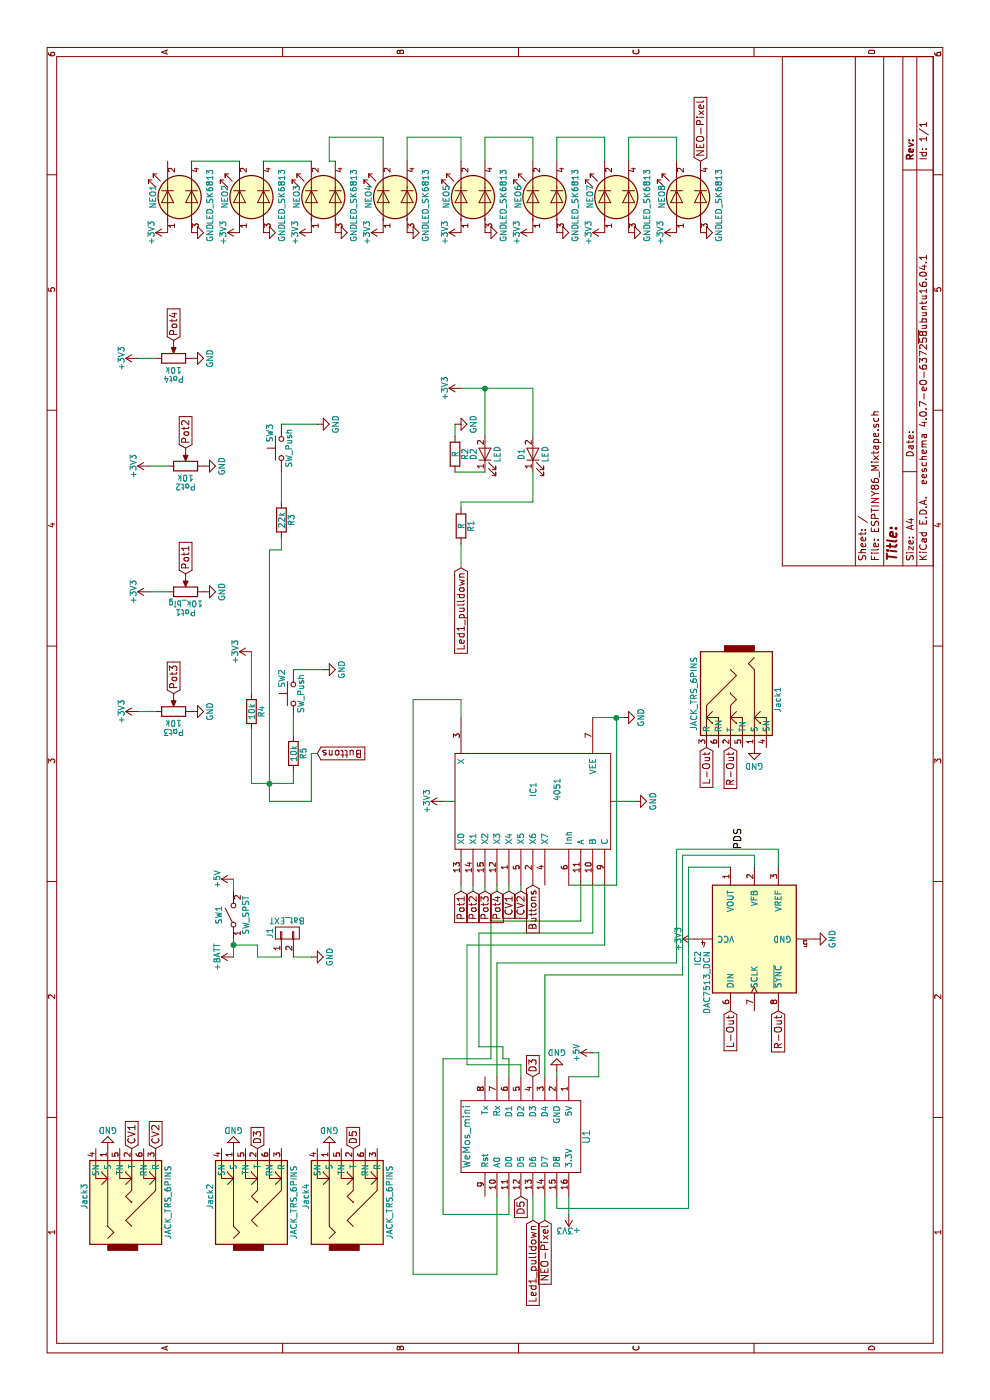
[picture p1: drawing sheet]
EESchema Schematic File Version 2
LIBS:power
LIBS:device
LIBS:transistors
LIBS:conn
LIBS:linear
LIBS:regul
LIBS:74xx
LIBS:cmos4000
LIBS:adc-dac
LIBS:memory
LIBS:xilinx
LIBS:microcontrollers
LIBS:dsp
LIBS:microchip
LIBS:analog_switches
LIBS:motorola
LIBS:texas
LIBS:intel
LIBS:audio
LIBS:interface
LIBS:digital-audio
LIBS:philips
LIBS:display
LIBS:cypress
LIBS:siliconi
LIBS:opto
LIBS:atmel
LIBS:contrib
LIBS:valves
LIBS:switches
EELAYER 25 0
EELAYER END
$Descr A4 11693 8268
encoding utf-8
Sheet 1 1
Title ""
Date ""
Rev ""
Comp ""
Comment1 ""
Comment2 ""
Comment3 ""
Comment4 ""
$EndDescr
$Comp
L JACK_TRS_6PINS Jack1
U 1 1
P 5850 6100
F 0 "Jack1" H 5850 6500 50  0000 C CNN
F 1 "JACK_TRS_6PINS" H 5800 5800 50  0000 C CNN
F 2 "8Bit_ESPTINY86-Mixtape:AUDIO-Jack_3.5mm_5Pin" H 5950 5950 50  0001 C CNN
F 3 "" H 5950 5950 50  0001 C CNN
	1    5850 6100
	-1   0    0    1   
$EndComp
$Comp
L 4051 IC1
U 1 1
P 5000 4450
F 0 "IC1" H 5100 4450 50  0000 C CNN
F 1 "4051" H 5100 4250 50  0000 C CNN
F 2 "8Bit_ESPTINY86-Mixtape:4xxx_SOIC-16W_Pitch1.27mm" H 5000 4450 60  0001 C CNN
F 3 "" H 5000 4450 60  0001 C CNN
	1    5000 4450
	1    0    0    -1  
$EndComp
$Comp
L POT Pot1
U 1 1
P 6750 1550
F 0 "Pot1" V 6575 1550 50  0000 C CNN
F 1 "10k_big" V 6650 1550 50  0000 C CNN
F 2 "8Bit_ESPTINY86-Mixtape:Potentiometer_Piher_T16L_Single_Horizontal_MountLS" H 6750 1550 50  0001 C CNN
F 3 "" H 6750 1550 50  0001 C CNN
	1    6750 1550
	1    0    0    -1  
$EndComp
$Comp
L POT Pot2
U 1 1
P 7800 1550
F 0 "Pot2" V 7625 1550 50  0000 C CNN
F 1 "10k" V 7700 1550 50  0000 C CNN
F 2 "8Bit_ESPTINY86-Mixtape:Potentiometer_Piher_T16L_Single_Horizontal_MountLS" H 7800 1550 50  0001 C CNN
F 3 "" H 7800 1550 50  0001 C CNN
	1    7800 1550
	1    0    0    -1  
$EndComp
$Comp
L POT Pot3
U 1 1
P 5750 1450
F 0 "Pot3" V 5575 1450 50  0000 C CNN
F 1 "10k" V 5650 1450 50  0000 C CNN
F 2 "8Bit_ESPTINY86-Mixtape:Potentiometer_wheel" H 5750 1450 50  0001 C CNN
F 3 "" H 5750 1450 50  0001 C CNN
	1    5750 1450
	1    0    0    -1  
$EndComp
$Comp
L POT Pot4
U 1 1
P 8700 1450
F 0 "Pot4" V 8525 1450 50  0000 C CNN
F 1 "10k" V 8600 1450 50  0000 C CNN
F 2 "8Bit_ESPTINY86-Mixtape:Potentiometer_wheel" H 8700 1450 50  0001 C CNN
F 3 "" H 8700 1450 50  0001 C CNN
	1    8700 1450
	1    0    0    -1  
$EndComp
$Comp
L JACK_TRS_6PINS Jack2
U 1 1
P 1700 2150
F 0 "Jack2" H 1700 2550 50  0000 C CNN
F 1 "JACK_TRS_6PINS" H 1650 1850 50  0000 C CNN
F 2 "8BitMixtape_DIY-CAD:AUDIO-JACK-3.5mm_SMD" H 1800 2000 50  0001 C CNN
F 3 "" H 1800 2000 50  0001 C CNN
	1    1700 2150
	1    0    0    -1  
$EndComp
$Comp
L JACK_TRS_6PINS Jack3
U 1 1
P 1700 1100
F 0 "Jack3" H 1700 1500 50  0000 C CNN
F 1 "JACK_TRS_6PINS" H 1650 800 50  0000 C CNN
F 2 "8Bit_ESPTINY86-Mixtape:AUDIO-Jack_3.5mm_5Pin" H 1800 950 50  0001 C CNN
F 3 "" H 1800 950 50  0001 C CNN
	1    1700 1100
	1    0    0    -1  
$EndComp
$Comp
L DAC7513_DCN IC2
U 1 1
P 3850 6300
F 0 "IC2" H 3750 6775 50  0000 R CNN
F 1 "DAC7513_DCN" H 3750 6700 50  0000 R CNN
F 2 "Housings_SOIC:SOIC-8_3.9x4.9mm_Pitch1.27mm" H 3900 5900 50  0001 L CNN
F 3 "" H 3850 6300 50  0001 C CNN
	1    3850 6300
	1    0    0    -1  
$EndComp
$Comp
L SW_Push SW2
U 1 1
P 5900 2450
F 0 "SW2" H 5950 2550 50  0000 L CNN
F 1 "SW_Push" H 5900 2390 50  0000 C CNN
F 2 "8Bit_ESPTINY86-Mixtape:SW_PUSH-12mm_3D" H 5900 2650 50  0001 C CNN
F 3 "" H 5900 2650 50  0001 C CNN
	1    5900 2450
	1    0    0    -1  
$EndComp
$Comp
L SW_Push SW3
U 1 1
P 7950 2350
F 0 "SW3" H 8000 2450 50  0000 L CNN
F 1 "SW_Push" H 7950 2290 50  0000 C CNN
F 2 "8Bit_ESPTINY86-Mixtape:SW_PUSH-12mm_3D" H 7950 2550 50  0001 C CNN
F 3 "" H 7950 2550 50  0001 C CNN
	1    7950 2350
	1    0    0    -1  
$EndComp
Text GLabel 4250 3850 0    60   Input ~ 0
Pot1
Text GLabel 4250 3950 0    60   Input ~ 0
Pot2
Text GLabel 4250 4050 0    60   Input ~ 0
Pot3
Text GLabel 4250 4150 0    60   Input ~ 0
Pot4
Text GLabel 4250 4250 0    60   Input ~ 0
CV1
Text GLabel 4250 4350 0    60   Input ~ 0
CV2
Text GLabel 1500 4450 0    60   Input ~ 0
Led1_pulldown
Text GLabel 6950 3850 0    60   Input ~ 0
Led1_pulldown
$Comp
L R R1
U 1 1
P 7300 3850
F 0 "R1" V 7380 3850 50  0000 C CNN
F 1 "R" V 7300 3850 50  0000 C CNN
F 2 "8BitMixtape_DIY-CAD:R_1206_Mixtape" V 7230 3850 50  0001 C CNN
F 3 "" H 7300 3850 50  0001 C CNN
	1    7300 3850
	0    1    1    0   
$EndComp
$Comp
L GND #PWR01
U 1 1
P 5700 5200
F 0 "#PWR01" H 5700 4950 50  0001 C CNN
F 1 "GND" H 5700 5050 50  0000 C CNN
F 2 "" H 5700 5200 50  0001 C CNN
F 3 "" H 5700 5200 50  0001 C CNN
	1    5700 5200
	1    0    0    -1  
$EndComp
$Comp
L +3V3 #PWR02
U 1 1
P 7800 1250
F 0 "#PWR02" H 7800 1100 50  0001 C CNN
F 1 "+3V3" H 7800 1390 50  0000 C CNN
F 2 "" H 7800 1250 50  0001 C CNN
F 3 "" H 7800 1250 50  0001 C CNN
	1    7800 1250
	1    0    0    -1  
$EndComp
$Comp
L +3V3 #PWR03
U 1 1
P 5750 1150
F 0 "#PWR03" H 5750 1000 50  0001 C CNN
F 1 "+3V3" H 5750 1290 50  0000 C CNN
F 2 "" H 5750 1150 50  0001 C CNN
F 3 "" H 5750 1150 50  0001 C CNN
	1    5750 1150
	1    0    0    -1  
$EndComp
$Comp
L +3V3 #PWR04
U 1 1
P 8700 1150
F 0 "#PWR04" H 8700 1000 50  0001 C CNN
F 1 "+3V3" H 8700 1290 50  0000 C CNN
F 2 "" H 8700 1150 50  0001 C CNN
F 3 "" H 8700 1150 50  0001 C CNN
	1    8700 1150
	1    0    0    -1  
$EndComp
$Comp
L +3V3 #PWR05
U 1 1
P 6250 2100
F 0 "#PWR05" H 6250 1950 50  0001 C CNN
F 1 "+3V3" H 6250 2240 50  0000 C CNN
F 2 "" H 6250 2100 50  0001 C CNN
F 3 "" H 6250 2100 50  0001 C CNN
	1    6250 2100
	1    0    0    -1  
$EndComp
$Comp
L GND #PWR06
U 1 1
P 7800 1700
F 0 "#PWR06" H 7800 1450 50  0001 C CNN
F 1 "GND" H 7800 1550 50  0000 C CNN
F 2 "" H 7800 1700 50  0001 C CNN
F 3 "" H 7800 1700 50  0001 C CNN
	1    7800 1700
	1    0    0    -1  
$EndComp
$Comp
L GND #PWR07
U 1 1
P 6750 1700
F 0 "#PWR07" H 6750 1450 50  0001 C CNN
F 1 "GND" H 6750 1550 50  0000 C CNN
F 2 "" H 6750 1700 50  0001 C CNN
F 3 "" H 6750 1700 50  0001 C CNN
	1    6750 1700
	1    0    0    -1  
$EndComp
$Comp
L GND #PWR08
U 1 1
P 8700 1600
F 0 "#PWR08" H 8700 1350 50  0001 C CNN
F 1 "GND" H 8700 1450 50  0000 C CNN
F 2 "" H 8700 1600 50  0001 C CNN
F 3 "" H 8700 1600 50  0001 C CNN
	1    8700 1600
	1    0    0    -1  
$EndComp
$Comp
L GND #PWR09
U 1 1
P 5750 1600
F 0 "#PWR09" H 5750 1350 50  0001 C CNN
F 1 "GND" H 5750 1450 50  0000 C CNN
F 2 "" H 5750 1600 50  0001 C CNN
F 3 "" H 5750 1600 50  0001 C CNN
	1    5750 1600
	1    0    0    -1  
$EndComp
Text GLabel 7950 1550 2    60   Input ~ 0
Pot2
Text GLabel 8850 1450 2    60   Input ~ 0
Pot4
Text GLabel 6900 1550 2    60   Input ~ 0
Pot1
Text GLabel 5900 1450 2    60   Input ~ 0
Pot3
$Comp
L +3V3 #PWR010
U 1 1
P 8450 3850
F 0 "#PWR010" H 8450 3700 50  0001 C CNN
F 1 "+3V3" H 8450 3990 50  0000 C CNN
F 2 "" H 8450 3850 50  0001 C CNN
F 3 "" H 8450 3850 50  0001 C CNN
	1    8450 3850
	1    0    0    -1  
$EndComp
Text GLabel 2100 1300 2    60   Input ~ 0
CV2
Text GLabel 2100 1100 2    60   Input ~ 0
CV1
$Comp
L GND #PWR011
U 1 1
P 2100 900
F 0 "#PWR011" H 2100 650 50  0001 C CNN
F 1 "GND" H 2100 750 50  0000 C CNN
F 2 "" H 2100 900 50  0001 C CNN
F 3 "" H 2100 900 50  0001 C CNN
	1    2100 900 
	0    -1   -1   0   
$EndComp
$Comp
L GND #PWR012
U 1 1
P 2100 1950
F 0 "#PWR012" H 2100 1700 50  0001 C CNN
F 1 "GND" H 2100 1800 50  0000 C CNN
F 2 "" H 2100 1950 50  0001 C CNN
F 3 "" H 2100 1950 50  0001 C CNN
	1    2100 1950
	0    -1   -1   0   
$EndComp
$Comp
L GND #PWR013
U 1 1
P 6100 2700
F 0 "#PWR013" H 6100 2450 50  0001 C CNN
F 1 "GND" H 6100 2550 50  0000 C CNN
F 2 "" H 6100 2700 50  0001 C CNN
F 3 "" H 6100 2700 50  0001 C CNN
	1    6100 2700
	1    0    0    -1  
$EndComp
$Comp
L GND #PWR014
U 1 1
P 8150 2650
F 0 "#PWR014" H 8150 2400 50  0001 C CNN
F 1 "GND" H 8150 2500 50  0000 C CNN
F 2 "" H 8150 2650 50  0001 C CNN
F 3 "" H 8150 2650 50  0001 C CNN
	1    8150 2650
	1    0    0    -1  
$EndComp
Text GLabel 4300 4450 0    60   Input ~ 0
Buttons
Text GLabel 5400 2650 3    60   Input ~ 0
Buttons
$Comp
L +3V3 #PWR015
U 1 1
P 5000 3700
F 0 "#PWR015" H 5000 3550 50  0001 C CNN
F 1 "+3V3" H 5000 3840 50  0000 C CNN
F 2 "" H 5000 3700 50  0001 C CNN
F 3 "" H 5000 3700 50  0001 C CNN
	1    5000 3700
	1    0    0    -1  
$EndComp
$Comp
L GND #PWR016
U 1 1
P 5000 5300
F 0 "#PWR016" H 5000 5050 50  0001 C CNN
F 1 "GND" H 5000 5150 50  0000 C CNN
F 2 "" H 5000 5300 50  0001 C CNN
F 3 "" H 5000 5300 50  0001 C CNN
	1    5000 5300
	1    0    0    -1  
$EndComp
$Comp
L +3V3 #PWR017
U 1 1
P 1550 4750
F 0 "#PWR017" H 1550 4600 50  0001 C CNN
F 1 "+3V3" H 1550 4890 50  0000 C CNN
F 2 "" H 1550 4750 50  0001 C CNN
F 3 "" H 1550 4750 50  0001 C CNN
	1    1550 4750
	0    -1   -1   0   
$EndComp
$Comp
L GND #PWR018
U 1 1
P 2750 4650
F 0 "#PWR018" H 2750 4400 50  0001 C CNN
F 1 "GND" H 2750 4500 50  0000 C CNN
F 2 "" H 2750 4650 50  0001 C CNN
F 3 "" H 2750 4650 50  0001 C CNN
	1    2750 4650
	0    -1   -1   0   
$EndComp
$Comp
L GND #PWR019
U 1 1
P 3850 6800
F 0 "#PWR019" H 3850 6550 50  0001 C CNN
F 1 "GND" H 3850 6650 50  0000 C CNN
F 2 "" H 3850 6800 50  0001 C CNN
F 3 "" H 3850 6800 50  0001 C CNN
	1    3850 6800
	1    0    0    -1  
$EndComp
$Comp
L +3V3 #PWR020
U 1 1
P 3850 5800
F 0 "#PWR020" H 3850 5650 50  0001 C CNN
F 1 "+3V3" H 3850 5940 50  0000 C CNN
F 2 "" H 3850 5800 50  0001 C CNN
F 3 "" H 3850 5800 50  0001 C CNN
	1    3850 5800
	1    0    0    -1  
$EndComp
Text GLabel 3250 6100 0    60   Input ~ 0
L-Out
Text GLabel 3250 6500 0    60   Input ~ 0
R-Out
Text GLabel 5450 5900 0    60   Input ~ 0
L-Out
Text GLabel 5450 6100 0    60   Input ~ 0
R-Out
$Comp
L GND #PWR021
U 1 1
P 5450 6300
F 0 "#PWR021" H 5450 6050 50  0001 C CNN
F 1 "GND" H 5450 6150 50  0000 C CNN
F 2 "" H 5450 6300 50  0001 C CNN
F 3 "" H 5450 6300 50  0001 C CNN
	1    5450 6300
	0    1    1    0   
$EndComp
Text Label 4600 6200 0    60   ~ 0
PDS
$Comp
L WeMos_mini U1
U 1 1
P 2200 4400
F 0 "U1" H 2200 4900 60  0000 C CNN
F 1 "WeMos_mini" H 2200 3900 60  0000 C CNN
F 2 "8Bit_ESPTINY86-Mixtape:WeMOS_ESP" H 2750 3700 60  0001 C CNN
F 3 "" H 2750 3700 60  0000 C CNN
	1    2200 4400
	-1   0    0    1   
$EndComp
$Comp
L SW_SPST SW1
U 1 1
P 4050 1950
F 0 "SW1" H 4050 2075 50  0000 C CNN
F 1 "SW_SPST" H 4050 1850 50  0000 C CNN
F 2 "8Bit_ESPTINY86-Mixtape:Push_SWITCH_hole" H 4050 1950 50  0001 C CNN
F 3 "" H 4050 1950 50  0001 C CNN
	1    4050 1950
	1    0    0    -1  
$EndComp
$Comp
L +BATT #PWR022
U 1 1
P 3700 1950
F 0 "#PWR022" H 3700 1800 50  0001 C CNN
F 1 "+BATT" H 3700 2090 50  0000 C CNN
F 2 "" H 3700 1950 50  0001 C CNN
F 3 "" H 3700 1950 50  0001 C CNN
	1    3700 1950
	1    0    0    -1  
$EndComp
Wire Wire Line
	4300 4850 4000 4850
Wire Wire Line
	4000 4850 4000 4100
Wire Wire Line
	4000 4100 2850 4100
Wire Wire Line
	4300 4950 3900 4950
Wire Wire Line
	3900 4950 3900 4000
Wire Wire Line
	3900 4000 2950 4000
Wire Wire Line
	4300 5050 3800 5050
Wire Wire Line
	3800 5050 3800 3900
Wire Wire Line
	3800 3900 2800 3900
Wire Wire Line
	4300 3850 4250 3850
Wire Wire Line
	4300 3950 4250 3950
Wire Wire Line
	4300 4050 4250 4050
Wire Wire Line
	4300 4150 4250 4150
Wire Wire Line
	4250 4250 4300 4250
Wire Wire Line
	4250 4350 4300 4350
Wire Wire Line
	7150 3850 6950 3850
Wire Wire Line
	5700 4950 5700 5200
Wire Wire Line
	4300 4750 4300 5150
Wire Wire Line
	4300 5150 5700 5150
Connection ~ 5700 5150
Wire Wire Line
	5700 3850 5850 3850
Wire Wire Line
	5850 3850 5850 3450
Wire Wire Line
	5850 3450 1050 3450
Wire Wire Line
	1050 3450 1050 4150
Wire Wire Line
	7800 1250 7800 1400
Wire Wire Line
	5750 1150 5750 1300
Wire Wire Line
	8700 1150 8700 1300
Wire Wire Line
	6750 1250 6750 1400
Wire Wire Line
	8450 3850 8450 4450
Wire Wire Line
	5000 3800 5000 3700
Wire Wire Line
	5000 5300 5000 5100
Wire Wire Line
	3650 4150 3650 5650
Wire Wire Line
	3650 5650 4600 5650
Wire Wire Line
	4600 5650 4600 6500
Wire Wire Line
	4600 6500 4450 6500
Wire Wire Line
	3550 5700 4550 5700
Wire Wire Line
	4550 5700 4550 6300
Wire Wire Line
	4550 6300 4450 6300
Wire Wire Line
	4450 5750 4450 6100
Wire Wire Line
	1600 5750 4450 5750
Wire Wire Line
	2850 4100 2850 3700
Wire Wire Line
	2850 3700 1550 3700
Wire Wire Line
	1550 3700 1550 4250
Wire Wire Line
	1550 4250 1700 4250
Wire Wire Line
	2950 4000 2950 4200
Wire Wire Line
	2950 4200 2850 4200
Wire Wire Line
	2850 4200 2850 4250
Wire Wire Line
	2850 4250 2700 4250
Wire Wire Line
	2800 3900 2800 4350
Wire Wire Line
	2800 4350 2700 4350
Wire Wire Line
	2700 4650 2750 4650
Wire Wire Line
	1700 4750 1550 4750
Wire Wire Line
	2700 4750 2700 5000
Wire Wire Line
	3700 1950 3850 1950
Wire Wire Line
	2700 4550 3550 4550
Wire Wire Line
	1500 4550 1700 4550
Wire Wire Line
	2700 4150 3650 4150
Wire Wire Line
	1600 5750 1600 4650
Wire Wire Line
	1600 4650 1700 4650
Wire Wire Line
	1050 4150 1700 4150
Wire Wire Line
	3550 4550 3550 5700
$Comp
L LED D1
U 1 1
P 7900 4450
F 0 "D1" H 7900 4550 50  0000 C CNN
F 1 "LED" H 7900 4350 50  0000 C CNN
F 2 "8Bit_ESPTINY86-Mixtape:TopLED_2835" H 7900 4450 50  0001 C CNN
F 3 "" H 7900 4450 50  0001 C CNN
	1    7900 4450
	1    0    0    -1  
$EndComp
Wire Wire Line
	8450 4450 8050 4450
Wire Wire Line
	7750 4450 7500 4450
Wire Wire Line
	7500 4450 7500 3850
Wire Wire Line
	7500 3850 7450 3850
Text GLabel 1500 4550 0    60   Input ~ 0
NEO-Pixel
Wire Wire Line
	1700 4450 1500 4450
$Comp
L LED D2
U 1 1
P 7900 4050
F 0 "D2" H 7900 4150 50  0000 C CNN
F 1 "LED" H 7900 3950 50  0000 C CNN
F 2 "8Bit_ESPTINY86-Mixtape:TopLED_2835" H 7900 4050 50  0001 C CNN
F 3 "" H 7900 4050 50  0001 C CNN
	1    7900 4050
	1    0    0    -1  
$EndComp
$Comp
L R R2
U 1 1
P 7900 3800
F 0 "R2" V 7980 3800 50  0000 C CNN
F 1 "R" V 7900 3800 50  0000 C CNN
F 2 "8BitMixtape_DIY-CAD:R_1206_Mixtape" V 7830 3800 50  0001 C CNN
F 3 "" H 7900 3800 50  0001 C CNN
	1    7900 3800
	0    1    1    0   
$EndComp
Wire Wire Line
	8050 4050 8450 4050
Connection ~ 8450 4050
Wire Wire Line
	7750 4050 7750 3800
$Comp
L GND #PWR023
U 1 1
P 8150 3800
F 0 "#PWR023" H 8150 3550 50  0001 C CNN
F 1 "GND" H 8150 3650 50  0000 C CNN
F 2 "" H 8150 3800 50  0001 C CNN
F 3 "" H 8150 3800 50  0001 C CNN
	1    8150 3800
	1    0    0    -1  
$EndComp
Wire Wire Line
	8150 3800 8050 3800
$Comp
L LED_Dual_ACAC NEO8
U 1 1
P 10050 5750
F 0 "NEO8" H 10050 5975 50  0000 C CNN
F 1 "LED_SK6813" H 10050 5500 50  0000 C CNN
F 2 "8BitMixtape_DIY-CAD:Mixtape_NEO_WS2812B" H 10080 5750 50  0001 C CNN
F 3 "" H 10080 5750 50  0001 C CNN
	1    10050 5750
	1    0    0    -1  
$EndComp
$Comp
L GND #PWR024
U 1 1
P 9750 5850
F 0 "#PWR024" H 9750 5600 50  0001 C CNN
F 1 "GND" H 9750 5700 50  0000 C CNN
F 2 "" H 9750 5850 50  0001 C CNN
F 3 "" H 9750 5850 50  0001 C CNN
	1    9750 5850
	1    0    0    -1  
$EndComp
Text GLabel 10350 5850 2    60   Input ~ 0
NEO-Pixel
$Comp
L +3V3 #PWR025
U 1 1
P 9750 5650
F 0 "#PWR025" H 9750 5500 50  0001 C CNN
F 1 "+3V3" H 9750 5790 50  0000 C CNN
F 2 "" H 9750 5650 50  0001 C CNN
F 3 "" H 9750 5650 50  0001 C CNN
	1    9750 5650
	1    0    0    -1  
$EndComp
$Comp
L LED_Dual_ACAC NEO7
U 1 1
P 10050 5150
F 0 "NEO7" H 10050 5375 50  0000 C CNN
F 1 "LED_SK6813" H 10050 4900 50  0000 C CNN
F 2 "8BitMixtape_DIY-CAD:Mixtape_NEO_WS2812B" H 10080 5150 50  0001 C CNN
F 3 "" H 10080 5150 50  0001 C CNN
	1    10050 5150
	1    0    0    -1  
$EndComp
$Comp
L GND #PWR026
U 1 1
P 9750 5250
F 0 "#PWR026" H 9750 5000 50  0001 C CNN
F 1 "GND" H 9750 5100 50  0000 C CNN
F 2 "" H 9750 5250 50  0001 C CNN
F 3 "" H 9750 5250 50  0001 C CNN
	1    9750 5250
	1    0    0    -1  
$EndComp
$Comp
L +3V3 #PWR027
U 1 1
P 9750 5050
F 0 "#PWR027" H 9750 4900 50  0001 C CNN
F 1 "+3V3" H 9750 5190 50  0000 C CNN
F 2 "" H 9750 5050 50  0001 C CNN
F 3 "" H 9750 5050 50  0001 C CNN
	1    9750 5050
	1    0    0    -1  
$EndComp
$Comp
L LED_Dual_ACAC NEO6
U 1 1
P 10050 4550
F 0 "NEO6" H 10050 4775 50  0000 C CNN
F 1 "LED_SK6813" H 10050 4300 50  0000 C CNN
F 2 "8BitMixtape_DIY-CAD:Mixtape_NEO_WS2812B" H 10080 4550 50  0001 C CNN
F 3 "" H 10080 4550 50  0001 C CNN
	1    10050 4550
	1    0    0    -1  
$EndComp
$Comp
L GND #PWR028
U 1 1
P 9750 4650
F 0 "#PWR028" H 9750 4400 50  0001 C CNN
F 1 "GND" H 9750 4500 50  0000 C CNN
F 2 "" H 9750 4650 50  0001 C CNN
F 3 "" H 9750 4650 50  0001 C CNN
	1    9750 4650
	1    0    0    -1  
$EndComp
$Comp
L +3V3 #PWR029
U 1 1
P 9750 4450
F 0 "#PWR029" H 9750 4300 50  0001 C CNN
F 1 "+3V3" H 9750 4590 50  0000 C CNN
F 2 "" H 9750 4450 50  0001 C CNN
F 3 "" H 9750 4450 50  0001 C CNN
	1    9750 4450
	1    0    0    -1  
$EndComp
$Comp
L LED_Dual_ACAC NEO5
U 1 1
P 10050 3950
F 0 "NEO5" H 10050 4175 50  0000 C CNN
F 1 "LED_SK6813" H 10050 3700 50  0000 C CNN
F 2 "8BitMixtape_DIY-CAD:Mixtape_NEO_WS2812B" H 10080 3950 50  0001 C CNN
F 3 "" H 10080 3950 50  0001 C CNN
	1    10050 3950
	1    0    0    -1  
$EndComp
$Comp
L GND #PWR030
U 1 1
P 9750 4050
F 0 "#PWR030" H 9750 3800 50  0001 C CNN
F 1 "GND" H 9750 3900 50  0000 C CNN
F 2 "" H 9750 4050 50  0001 C CNN
F 3 "" H 9750 4050 50  0001 C CNN
	1    9750 4050
	1    0    0    -1  
$EndComp
$Comp
L +3V3 #PWR031
U 1 1
P 9750 3850
F 0 "#PWR031" H 9750 3700 50  0001 C CNN
F 1 "+3V3" H 9750 3990 50  0000 C CNN
F 2 "" H 9750 3850 50  0001 C CNN
F 3 "" H 9750 3850 50  0001 C CNN
	1    9750 3850
	1    0    0    -1  
$EndComp
$Comp
L LED_Dual_ACAC NEO4
U 1 1
P 10050 3300
F 0 "NEO4" H 10050 3525 50  0000 C CNN
F 1 "LED_SK6813" H 10050 3050 50  0000 C CNN
F 2 "8BitMixtape_DIY-CAD:Mixtape_NEO_WS2812B" H 10080 3300 50  0001 C CNN
F 3 "" H 10080 3300 50  0001 C CNN
	1    10050 3300
	1    0    0    -1  
$EndComp
$Comp
L GND #PWR032
U 1 1
P 9750 3400
F 0 "#PWR032" H 9750 3150 50  0001 C CNN
F 1 "GND" H 9750 3250 50  0000 C CNN
F 2 "" H 9750 3400 50  0001 C CNN
F 3 "" H 9750 3400 50  0001 C CNN
	1    9750 3400
	1    0    0    -1  
$EndComp
$Comp
L +3V3 #PWR033
U 1 1
P 9750 3200
F 0 "#PWR033" H 9750 3050 50  0001 C CNN
F 1 "+3V3" H 9750 3340 50  0000 C CNN
F 2 "" H 9750 3200 50  0001 C CNN
F 3 "" H 9750 3200 50  0001 C CNN
	1    9750 3200
	1    0    0    -1  
$EndComp
$Comp
L LED_Dual_ACAC NEO3
U 1 1
P 10050 2700
F 0 "NEO3" H 10050 2925 50  0000 C CNN
F 1 "LED_SK6813" H 10050 2450 50  0000 C CNN
F 2 "8BitMixtape_DIY-CAD:Mixtape_NEO_WS2812B" H 10080 2700 50  0001 C CNN
F 3 "" H 10080 2700 50  0001 C CNN
	1    10050 2700
	1    0    0    -1  
$EndComp
$Comp
L GND #PWR034
U 1 1
P 9750 2800
F 0 "#PWR034" H 9750 2550 50  0001 C CNN
F 1 "GND" H 9750 2650 50  0000 C CNN
F 2 "" H 9750 2800 50  0001 C CNN
F 3 "" H 9750 2800 50  0001 C CNN
	1    9750 2800
	1    0    0    -1  
$EndComp
$Comp
L +3V3 #PWR035
U 1 1
P 9750 2600
F 0 "#PWR035" H 9750 2450 50  0001 C CNN
F 1 "+3V3" H 9750 2740 50  0000 C CNN
F 2 "" H 9750 2600 50  0001 C CNN
F 3 "" H 9750 2600 50  0001 C CNN
	1    9750 2600
	1    0    0    -1  
$EndComp
$Comp
L LED_Dual_ACAC NEO2
U 1 1
P 10050 2100
F 0 "NEO2" H 10050 2325 50  0000 C CNN
F 1 "LED_SK6813" H 10050 1850 50  0000 C CNN
F 2 "8BitMixtape_DIY-CAD:Mixtape_NEO_WS2812B" H 10080 2100 50  0001 C CNN
F 3 "" H 10080 2100 50  0001 C CNN
	1    10050 2100
	1    0    0    -1  
$EndComp
$Comp
L GND #PWR036
U 1 1
P 9750 2200
F 0 "#PWR036" H 9750 1950 50  0001 C CNN
F 1 "GND" H 9750 2050 50  0000 C CNN
F 2 "" H 9750 2200 50  0001 C CNN
F 3 "" H 9750 2200 50  0001 C CNN
	1    9750 2200
	1    0    0    -1  
$EndComp
$Comp
L +3V3 #PWR037
U 1 1
P 9750 2000
F 0 "#PWR037" H 9750 1850 50  0001 C CNN
F 1 "+3V3" H 9750 2140 50  0000 C CNN
F 2 "" H 9750 2000 50  0001 C CNN
F 3 "" H 9750 2000 50  0001 C CNN
	1    9750 2000
	1    0    0    -1  
$EndComp
$Comp
L LED_Dual_ACAC NEO1
U 1 1
P 10050 1500
F 0 "NEO1" H 10050 1725 50  0000 C CNN
F 1 "LED_SK6813" H 10050 1250 50  0000 C CNN
F 2 "8BitMixtape_DIY-CAD:Mixtape_NEO_WS2812B" H 10080 1500 50  0001 C CNN
F 3 "" H 10080 1500 50  0001 C CNN
	1    10050 1500
	1    0    0    -1  
$EndComp
$Comp
L GND #PWR038
U 1 1
P 9750 1600
F 0 "#PWR038" H 9750 1350 50  0001 C CNN
F 1 "GND" H 9750 1450 50  0000 C CNN
F 2 "" H 9750 1600 50  0001 C CNN
F 3 "" H 9750 1600 50  0001 C CNN
	1    9750 1600
	1    0    0    -1  
$EndComp
$Comp
L +3V3 #PWR039
U 1 1
P 9750 1400
F 0 "#PWR039" H 9750 1250 50  0001 C CNN
F 1 "+3V3" H 9750 1540 50  0000 C CNN
F 2 "" H 9750 1400 50  0001 C CNN
F 3 "" H 9750 1400 50  0001 C CNN
	1    9750 1400
	1    0    0    -1  
$EndComp
Wire Wire Line
	10350 5650 10550 5650
Wire Wire Line
	10550 5650 10550 5250
Wire Wire Line
	10550 5250 10350 5250
Wire Wire Line
	10350 5050 10550 5050
Wire Wire Line
	10550 5050 10550 4650
Wire Wire Line
	10550 4650 10350 4650
Wire Wire Line
	10350 4450 10550 4450
Wire Wire Line
	10550 4450 10550 4050
Wire Wire Line
	10550 4050 10350 4050
Wire Wire Line
	10350 3850 10550 3850
Wire Wire Line
	10550 3850 10550 3400
Wire Wire Line
	10550 3400 10350 3400
Wire Wire Line
	10350 3200 10550 3200
Wire Wire Line
	10550 3200 10550 2750
Wire Wire Line
	10550 2750 10350 2750
Wire Wire Line
	10350 2750 10350 2800
Wire Wire Line
	10350 2600 10350 2200
Wire Wire Line
	10350 1600 10350 2000
$Comp
L R R5
U 1 1
P 5400 2450
F 0 "R5" V 5480 2450 50  0000 C CNN
F 1 "10k" V 5400 2450 50  0000 C CNN
F 2 "8BitMixtape_DIY-CAD:R_1206_Mixtape" V 5330 2450 50  0001 C CNN
F 3 "" H 5400 2450 50  0001 C CNN
	1    5400 2450
	0    1    1    0   
$EndComp
$Comp
L R R3
U 1 1
P 7350 2350
F 0 "R3" V 7430 2350 50  0000 C CNN
F 1 "22k" V 7350 2350 50  0000 C CNN
F 2 "8BitMixtape_DIY-CAD:R_1206_Mixtape" V 7280 2350 50  0001 C CNN
F 3 "" H 7350 2350 50  0001 C CNN
	1    7350 2350
	0    1    1    0   
$EndComp
Wire Wire Line
	7500 2350 7750 2350
$Comp
L +3V3 #PWR040
U 1 1
P 6750 1250
F 0 "#PWR040" H 6750 1100 50  0001 C CNN
F 1 "+3V3" H 6750 1390 50  0000 C CNN
F 2 "" H 6750 1250 50  0001 C CNN
F 3 "" H 6750 1250 50  0001 C CNN
	1    6750 1250
	1    0    0    -1  
$EndComp
$Comp
L +5V #PWR041
U 1 1
P 4350 1950
F 0 "#PWR041" H 4350 1800 50  0001 C CNN
F 1 "+5V" H 4350 2090 50  0000 C CNN
F 2 "" H 4350 1950 50  0001 C CNN
F 3 "" H 4350 1950 50  0001 C CNN
	1    4350 1950
	1    0    0    -1  
$EndComp
Wire Wire Line
	4250 1950 4350 1950
$Comp
L +5V #PWR042
U 1 1
P 2900 4950
F 0 "#PWR042" H 2900 4800 50  0001 C CNN
F 1 "+5V" H 2900 5090 50  0000 C CNN
F 2 "" H 2900 4950 50  0001 C CNN
F 3 "" H 2900 4950 50  0001 C CNN
	1    2900 4950
	1    0    0    -1  
$EndComp
Wire Wire Line
	2700 5000 2900 5000
Wire Wire Line
	2900 5000 2900 4950
Wire Wire Line
	6100 2450 6100 2700
Wire Wire Line
	8150 2350 8150 2650
$Comp
L CONN_01X02 J1
U 1 1
P 3900 2400
F 0 "J1" H 3900 2550 50  0000 C CNN
F 1 "Bat_EXT" V 4000 2400 50  0000 C CNN
F 2 "8BitMixtape_Stomp:Bat_connector+-" H 3900 2400 50  0001 C CNN
F 3 "" H 3900 2400 50  0001 C CNN
	1    3900 2400
	1    0    0    -1  
$EndComp
Wire Wire Line
	3700 2350 3700 2150
Wire Wire Line
	3700 2150 3800 2150
Wire Wire Line
	3800 2150 3800 1950
Connection ~ 3800 1950
$Comp
L GND #PWR043
U 1 1
P 3700 2600
F 0 "#PWR043" H 3700 2350 50  0001 C CNN
F 1 "GND" H 3700 2450 50  0000 C CNN
F 2 "" H 3700 2600 50  0001 C CNN
F 3 "" H 3700 2600 50  0001 C CNN
	1    3700 2600
	1    0    0    -1  
$EndComp
Wire Wire Line
	3700 2450 3700 2600
Wire Wire Line
	5700 2450 5550 2450
Wire Wire Line
	5150 2100 5150 2450
Wire Wire Line
	5150 2450 5250 2450
Wire Wire Line
	5000 2250 7100 2250
Wire Wire Line
	7100 2250 7100 2350
Wire Wire Line
	7100 2350 7200 2350
Connection ~ 5150 2250
Wire Wire Line
	5400 2600 5400 2650
Wire Wire Line
	5400 2600 5000 2600
Wire Wire Line
	5000 2600 5000 2250
$Comp
L R R4
U 1 1
P 5750 2100
F 0 "R4" V 5830 2100 50  0000 C CNN
F 1 "10k" V 5750 2100 50  0000 C CNN
F 2 "8BitMixtape_DIY-CAD:R_1206_Mixtape" V 5680 2100 50  0001 C CNN
F 3 "" H 5750 2100 50  0001 C CNN
	1    5750 2100
	0    1    1    0   
$EndComp
Wire Wire Line
	5150 2100 5600 2100
Wire Wire Line
	5900 2100 6250 2100
Text GLabel 1700 4350 0    60   Input ~ 0
D5
Text GLabel 2700 4450 2    60   Input ~ 0
D3
Text GLabel 2100 2150 2    60   Input ~ 0
D3
$Comp
L JACK_TRS_6PINS Jack4
U 1 1
P 1700 2950
F 0 "Jack4" H 1700 3350 50  0000 C CNN
F 1 "JACK_TRS_6PINS" H 1650 2650 50  0000 C CNN
F 2 "8Bit_ESPTINY86-Mixtape:AUDIO-JACK-3.5mm_SMD" H 1800 2800 50  0001 C CNN
F 3 "" H 1800 2800 50  0001 C CNN
	1    1700 2950
	1    0    0    -1  
$EndComp
$Comp
L GND #PWR044
U 1 1
P 2100 2750
F 0 "#PWR044" H 2100 2500 50  0001 C CNN
F 1 "GND" H 2100 2600 50  0000 C CNN
F 2 "" H 2100 2750 50  0001 C CNN
F 3 "" H 2100 2750 50  0001 C CNN
	1    2100 2750
	0    -1   -1   0   
$EndComp
Text GLabel 2100 2950 2    60   Input ~ 0
D5
$EndSCHEMATC
